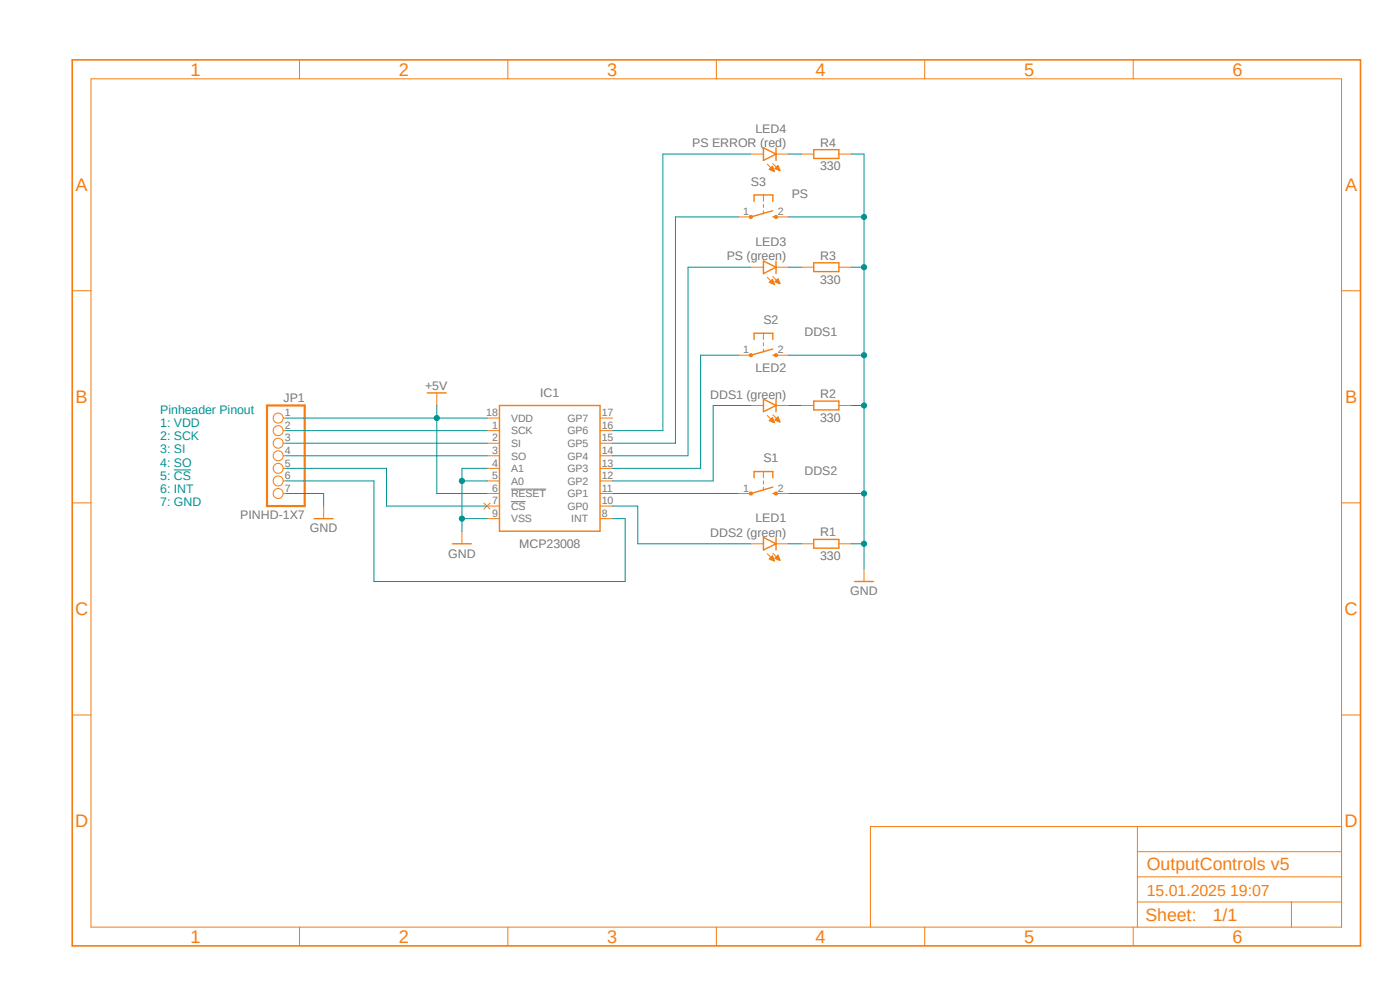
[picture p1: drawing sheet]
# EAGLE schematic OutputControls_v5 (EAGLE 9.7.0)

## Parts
IC1  MCP23008  MCP23S08-E/SO-SOIC  [SOIC127P1030X265-18N]
JP1  PINHD-1X7  [1X07]
LED1  DDS2 (green)  LEDCHIPLED_0603  [CHIPLED_0603]
LED2  DDS1 (green)  LEDCHIPLED_0603  [CHIPLED_0603]
LED3  PS (green)  LEDCHIPLED_0603  [CHIPLED_0603]
LED4  PS ERROR (red)  LEDCHIPLED_0603  [CHIPLED_0603]
R1  330  R-EU_R0805  [R0805]
R2  330  R-EU_R0805  [R0805]
R3  330  R-EU_R0805  [R0805]
R4  330  R-EU_R0805  [R0805]
S1  DDS2  KURZHUBTASTER  [B3F-10XX]
S2  DDS1  KURZHUBTASTER  [B3F-10XX]
S3  PS  KURZHUBTASTER  [B3F-10XX]

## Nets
+5V: IC1.6(!RESET) IC1.18(VDD) JP1.1
GND: IC1.4(A1) IC1.5(A0) IC1.9(VSS) JP1.7 R1.2 R2.2 R3.2 R4.2 S1.2(S) S2.2(S) S3.2(S)
N$1: IC1.10(GP0) LED1.A
N$2: IC1.11(GP1) S1.1(P)
N$3: IC1.12(GP2) LED2.A
N$4: LED1.C R1.1
N$5: LED2.C R2.1
N$6: LED3.C R3.1
N$7: IC1.13(GP3) S2.1(P)
N$8: IC1.14(GP4) LED3.A
N$9: IC1.15(GP5) S3.1(P)
N$10: LED4.C R4.1
N$11: IC1.1(SCK) JP1.2
N$12: IC1.2(SI) JP1.3
N$13: IC1.3(SO) JP1.4
N$14: IC1.7(!CS) JP1.5
N$15: IC1.8(INT) JP1.6
N$17: IC1.16(GP6) LED4.A
Unconnected: IC1.17(GP7)

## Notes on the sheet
- Pinheader Pinout
  1: VDD
  2: SCK
  3: SI
  4: SO
  5: !CS
  6: INT
  7: GND
